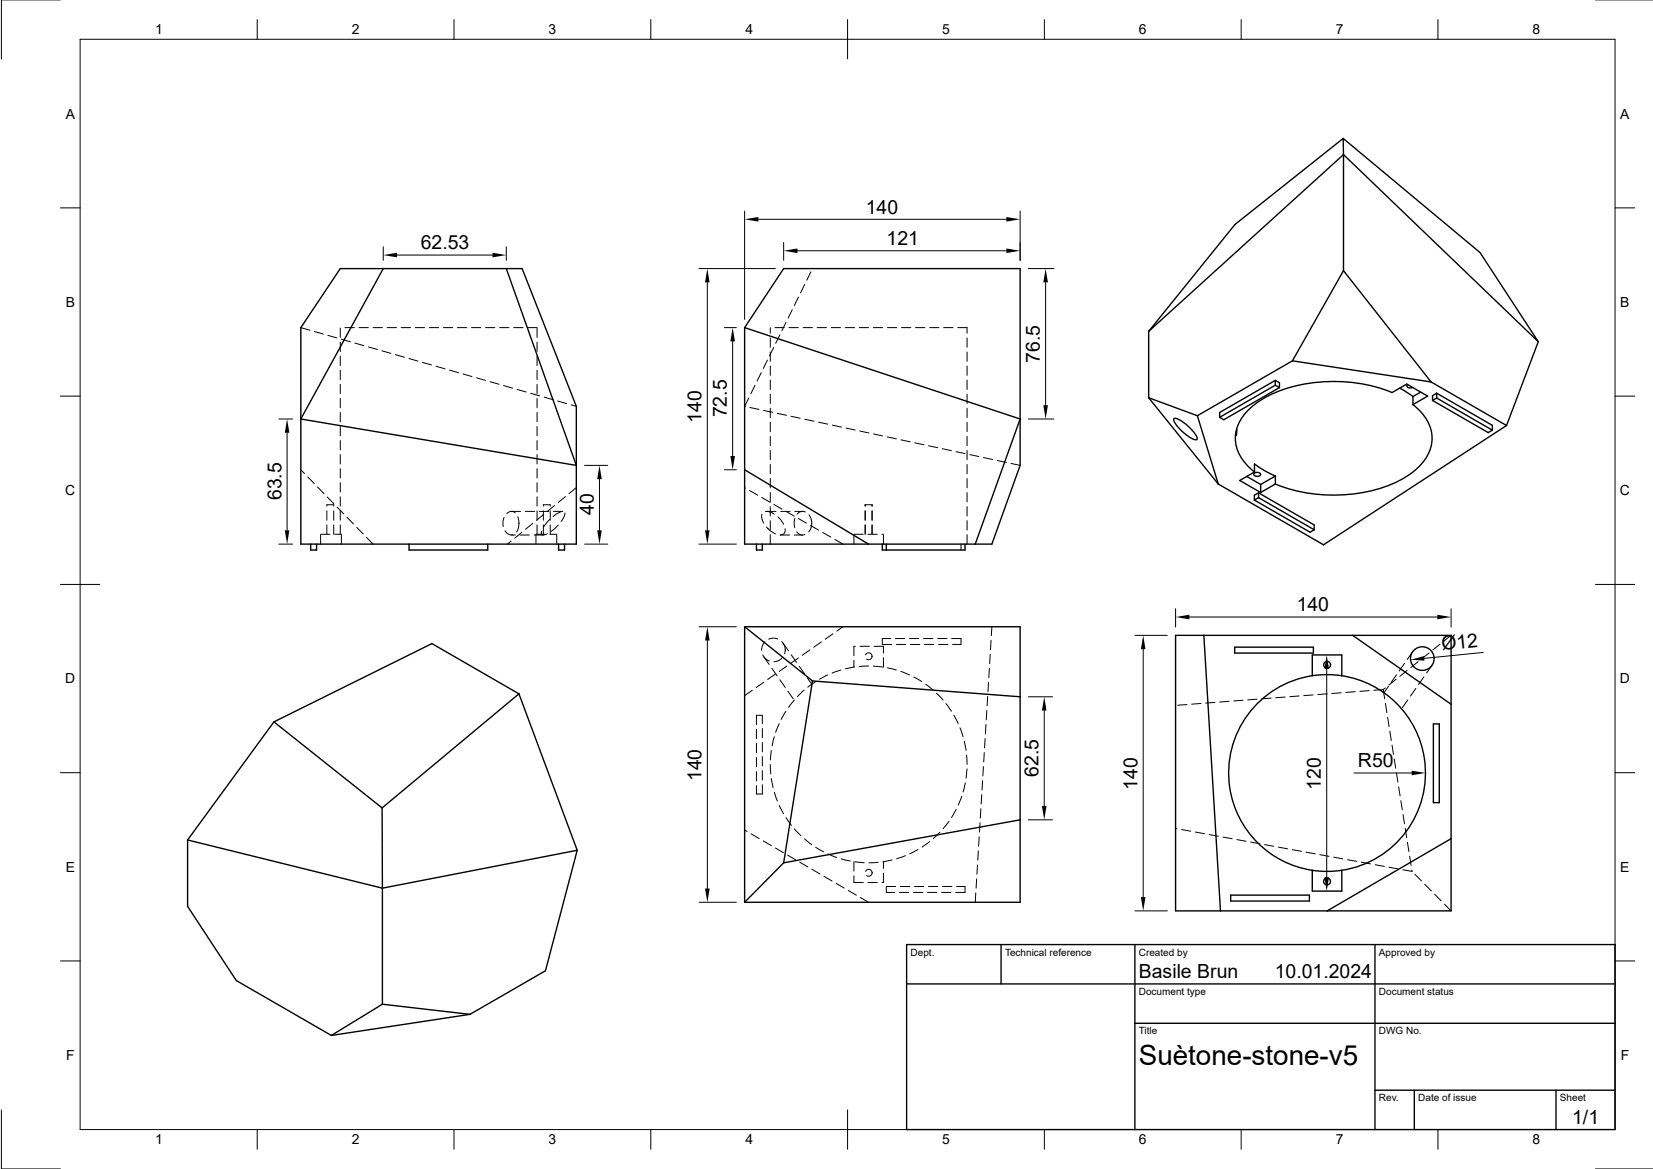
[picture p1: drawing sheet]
<svg xmlns="http://www.w3.org/2000/svg" width="420mm" height="297mm" viewBox="0 0 420 297" stroke-linecap="round" stroke-linejoin="round" font-family="sans-serif">
<!-- layer: BORDER -->
<g fill="none" stroke="#000" stroke-width=".25">
<path d="M20.4 10h390v277h-390zM65.4 5v5M115.4 5v5M165.4 5v5M215.4 5v10M265.4 5v5M315.4 5v5M365.4 5v5M15.4 52.8h5M410.4 52.8h5M15.4 100.6h5M410.4 100.6h5"/>
<path d="M15.4 148.5h10M405.4 148.5h10M15.4 196.3h5M410.4 196.3h5M15.4 244.1h5M410.4 244.1h5M65.4 287v5M115.4 287v5M165.4 287v5M215.4 282v10M265.4 287v5M315.4 287v5"/>
<path d="M365.4 287v5"/>
</g>
<!-- layer: Defpoints -->
<path d="M15.4 0h-15v15M405.4 0h14.6M.4 282v15h15M405.4 297h14.6" fill="none" stroke="#000" stroke-width=".25"/>
<!-- layer: TITLEBLOCK -->
<path d="M230.4 240h180v47h-180zM254.4 240v10M288.4 240v47M349.4 240v47M230.4 250h180M288.4 260h122M349.4 277h61M359.4 277v10M395.4 277v10" fill="none" stroke="#000" stroke-width=".35"/>
<!-- layer: FD_Dimensions -->
<g fill="none" stroke="#000" stroke-width=".25">
<path d="M189.2 53.6v27.5M192.7 55.7h63M259.2 53.6v12.5M97.4 62.7v3.4M100.9 64.8h24.2M128.6 62.7v3.4M177.6 68.2h19.4M179.7 71.7v63M199.1 61.6v4.5M202.6 63.7h53.1M261.3 68.2h6.5M265.7 71.7v31.3"/>
<path d="M184.1 83.2h3M186.2 86.7v29.2M70.8 106.5h3.5M72.9 110v24.7M148.5 118.2h5.9M184.1 119.4h3M261.3 106.5h6.5M70.8 138.2h3.5M148.5 138.2h5.9M152.3 121.7v13M177.6 138.2h9.5M177.6 159.2h9.5"/>
<path d="M298.7 154.7v4.6M302.2 156.8h63M368.7 154.7v4.6M179.7 162.7v63M261.3 177h6.1M288.4 161.4h8.2M290.5 164.9v63M337.1 169.9v53M376.9 165.8l-15 1.5M265.3 180.5v24.3M358.7 196.4h-14.7M261.3 208.3h6.1"/>
<path d="M177.6 229.2h9.5M288.4 231.4h8.2"/>
</g>
<g fill="#000">
<path d="M189.2 55.7l3.5-.6v1.2zM255.7 55.1l3.5 .6-3.5 .6zM97.4 64.8l3.5-.6v1.2zM125.1 64.2l3.5 .6-3.5 .6zM179.7 68.2l.6 3.5h-1.2zM199.1 63.7l3.5-.6v1.2zM255.7 63.1l3.5 .6-3.5 .6zM265.7 68.2l.6 3.5h-1.2zM186.2 83.2l.5 3.5h-1.1zM72.9 106.5l.6 3.5h-1.1zM185.6 115.9h1.1l-.5 3.5zM265.1 103h1.2l-.6 3.5z"/>
<path d="M72.4 134.7h1.1l-.6 3.5zM151.7 134.7h1.2l-.6 3.5zM152.3 118.2l.6 3.5h-1.2zM179.1 134.7h1.2l-.6 3.5zM298.7 156.8l3.5-.6v1.1zM365.2 156.2l3.5 .6-3.5 .5zM179.7 159.2l.6 3.5h-1.2zM290.5 161.4l.6 3.5h-1.2zM337.1 166.4l.6 3.5h-1.2zM358.4 167.6l3.4-.9 .1 1.2zM265.3 177l.6 3.5h-1.2zM358.7 195.8l3.5 .6-3.5 .6z"/>
<path d="M264.7 204.8h1.2l-.6 3.5zM179.1 225.7h1.2l-.6 3.5zM289.9 227.9h1.2l-.6 3.5zM336.5 222.9h1.2l-.6 3.5z"/>
</g>
<!-- layer: Hidden -->
<g fill="none" stroke="#000" stroke-width=".25" stroke-dasharray="2.4 1.2">
<path d="M76.4 83.2l70 20M136.5 83.2h-50M245.7 83.2h-50M189.2 103.2l17.2-35M259.2 118.2l-70-15M81.5 138.2v-2.5M81.5 135.7h5.2M83 135.7v-7.5M84.8 128.2h-1.8M84.8 135.7v-7.5M86.5 135.7v-52.5M86.7 138.2v-2.5"/>
<path d="M94.8 138.2l-18.4-18.8M128.7 130.6a1.74 1.74 0 0 1 1.9-.5 1.74 1.74 0 0 1 1.1 1.7 3.7 3.7 0 0 1-1.2 4 2.41 2.41 0 0 1-2.7-2.6v-.6a3.4 3.4 0 0 1 .9-2zM136.2 135.7v2.5M136.2 135.7h5.3M136.5 135.7v-52.5M138.1 135.7v-7.5M138.1 135.9h-8.1M139.6 132l1.4-1.1a2.73 2.73 0 0 1 2.4-.8 3.3 3.3 0 0 1-1.3 3l-2 1.9a2.73 2.73 0 0 1-2.4 .8 3.3 3.3 0 0 1 1.3-3.1zM139.8 128.2h-1.7M139.8 135.7v-7.5M141.5 138.2v-2.5M143 129.9h-13"/>
<path d="M146.4 123.9l-17.5 14.3M193.9 130.3a2.83 2.83 0 0 1 3.4 .7 4.8 4.8 0 0 1 2.1 4.2 1.54 1.54 0 0 1-2.3 .5 5.9 5.9 0 0 1-3.6-4.6zM194.8 129.9h9.1M195.7 138.2v-55M198.2 135.9h5.7M202.6 130.6a2.22 2.22 0 0 1 2.4-.3 2.22 2.22 0 0 1 1.2 2.1 2.81 2.81 0 0 1-2.6 3.5 3.4 3.4 0 0 1-1.5-4.6zM214.2 138.2l-25-14.3M217 138.2v-2.5M217 135.7h7.5M219.8 135.7v-7.5M219.8 128.2h.1M221.6 135.7v-7.5"/>
<path d="M221.6 128.2h-1.8M224.5 138.2v-2.5M244.2 138.2v1.5M245.7 138.2v-55M189.2 176.7l25-17.5M194.1 166.9l7.7 11M199 163.4l7.3 10.4M217 164.2v5.3M224.2 162.2v1.5M224.2 163.7h20M224.5 164.2h-7.5M224.5 169.5v-5.3"/>
<path d="M244.2 163.7v-1.5M244.2 162.2h-20M351.5 175.2l-52.8 4M351.5 175.2l7.3 46.2M358.9 165.6l-7.3 10.4M363.8 169l-7.7 11.1M368.7 161.4l-17.2 13.8M192.2 181.7v20M193.7 181.7h-1.5M192.2 201.7h1.5M193.7 201.7v-20M217 218.9v5.3"/>
<path d="M217 224.2h7.5M220.7 229.2l-31.5-18.3M224.5 224.2v-5.3M225.2 225.2h20M225.2 226.7v-1.5M245.2 226.7h-20M245.2 225.2v1.5M247.8 229.2l4.2-70M358.8 221.4l-60.1-10.9M368.7 231.4l-9.9-10"/>
<circle cx="196.5" cy="165.1" r="3"/>
<circle cx="220.7" cy="166.7" r=".88"/>
<circle cx="220.7" cy="194.2" r="25"/>
<circle cx="220.7" cy="221.7" r=".88"/>
</g>
<!-- layer: Visible -->
<g fill="none" stroke="#000" stroke-width=".35">
<path d="M341.3 35.2l.1 4.1M341.3 35.2l-27.5 21.8-21.9 27.2M341.3 35.2l34.7 29 14.9 22.6M341.4 39.3l49.5 47.5M341.4 39.3v29.5M341.4 39.3l-49.5 44.9M86.5 68.2h46.2l13.7 35v35h-70v-55zM97.4 68.2l-21 38.3 70 11.7-17.8-50M199.1 68.2h60.1v50l-7.2 20h-62.8v-55zM341.4 68.8l-13 22.9M341.4 68.8l22.2 28.2M189.2 83.2l70 23.3-11.4 31.7"/>
<path d="M291.9 84.2v16.9M324 97.9l1.1 .6M324 96.6v1.3M324 96.6l1.1 .7v1.2M324 97.9l-14.1 8.1M324 96.6l-14.1 8.2v1.2M325.1 98.5l-14.2 8.1-1-.6M328.4 91.7l-24.2 13.9M328.4 91.7l35.2 5.3M355.6 98.6l3.4 2.2M357.7 97.7l-.2 .4 .3 .3 .5 .2 .6-.2M361 99.6l-2 1.2"/>
<path d="M363.6 97l19.2 11.1M365 99.9l14.2 8.2v1.2M365 99.9l-1 .6v1.2M365 99.9v1.2M390.9 86.8l-8.1 21.3M189.2 119.4l31.5 18.8M291.9 101.1l17.6 21.9M291.9 101.1l12.3 4.5M298.3 106.4a3.6 3.6 0 0 1 2.9 1.3l2.3 2.4a1.67 1.67 0 0 1 .6 1.5 3.6 3.6 0 0 1-2.9-1.3l-2.3-2.4a1.67 1.67 0 0 1-.6-1.5zM304.2 105.6l5.3 17.4M314.2 109l-.2 1.7-.1-.3M318.7 119.9v-2a23.5 23.5 0 0 0 5.3 3"/>
<path d="M318.7 119.9l-3.7 2.2 5.3 3M359 102.8l3.7-2.2-5.3-3-3.7 2.1a39.8 39.8 0 0 0-32.1 1.2 13.9 13.9 0 0 0-7.5 8.7 9.8 9.8 0 0 0 3.4 9.3l1.2 1M359 102.8a10.5 10.5 0 0 1 4.7 10.4 13.9 13.9 0 0 1-7.5 8.6 39.7 39.7 0 0 1-32.2 1.2M359 100.8v2M364 101.7l14.1 8.2 1.1-.6M365 101.1l14.2 8.2M365 101.1l-1 .6M382.8 108.1l-46.5 30.3-26.8-15.4M78.9 138.2v1.5h1.5v-1.5M103.9 138.2v1.5h20v-1.5M141.9 138.2v1.5h1.5v-1.5M192.2 138.2v1.5h1.5v-1.5"/>
<path d="M224.2 138.2v1.5h21v-1.5M225.2 138.2v1.5M316.8 121l3.5 2.1M318.6 120.3l.5-.2h.7l.5 .4a1.01 1.01 0 0 1-1.7 0zM318.7 127l14.2 8.2 1-.6M319.8 125.2l14.1 8.2v1.2M319.8 126.4l-1.1 .6M319.8 125.2v1.2M319.8 126.4l14.1 8.2M319.8 125.2l-1.1 .6v1.2M320.3 123.1v2M324 123l-3.7 2.1"/>
<path d="M324 120.9v2.1M324 120.9l-3.7 2.2M189.2 159.2v70M189.2 159.2l17.2 13.8M189.2 159.2h70v70h-70M131.9 176.3l-22.2-12.8-40.1 19.9M131.9 176.3l14.8 39.7M131.9 176.3l-34.8 29M206.4 173l52.8 4M206.4 173l-7.3 46.2M298.7 161.4h70v70h-70zM305.9 161.4l4.2 70"/>
<path d="M313.7 164.4h20v1.5h-20zM333.4 171.7a25 25 0 0 1 7.5 0M333.4 171.7a25 25 0 0 0-21.2 24.7 25 25 0 0 0 21.2 24.7M340.9 171.7a25 25 0 0 1 21.3 24.7 25 25 0 0 1-21.3 24.7M340.9 171.7v-5.3h-7.5v5.3M343.7 161.4l25 17.5M69.6 183.4l-21.9 30M69.6 183.4l27.5 21.9M364.2 183.9h1.5v20h-1.5zM47.7 213.4l49.5 12.3M47.7 213.4v16.9l12.3 18.8 24.2 14M97.1 205.3l.1 20.4"/>
<path d="M146.7 216l-8.1 30.6-19.2 11.1M146.7 216l-49.5 9.7M199.1 219.2l-9.9 10M259.2 208.3l-60.1 10.9M368.7 213.1l-31.5 18.3M97.2 225.7v29.4M312.7 227.4h20v1.5h-20zM333.4 221.1a25 25 0 0 0 7.5 0M340.9 221.1v5.3h-7.5v-5.3M97.2 255.1l-13 8M97.2 255.1l22.2 2.6M119.4 257.7l-35.2 5.4"/>
<circle cx="337.2" cy="168.9" r=".88"/>
<circle cx="361.4" cy="167.3" r="3"/>
<circle cx="337.2" cy="223.9" r=".88"/>
</g>
<text font-size="7.1" x="289.4" y="270.5">Suètone-stone-v5</text>
<g font-size="4.9">
<text x="220" y="54.3">140</text>
<text x="106.9" y="63.3">62.53</text>
<text x="225.3" y="62.3">121</text>
<text x="264.2" y="92.1" transform="rotate(-90 264.2 92.1)">76.5</text>
<text x="178.3" y="107.5" transform="rotate(-90 178.3 107.5)">140</text>
<text x="184.7" y="106.1" transform="rotate(-90 184.7 106.1)">72.5</text>
<text x="71.5" y="127.1" transform="rotate(-90 71.5 127.1)">63.5</text>
<text x="150.9" y="130.9" transform="rotate(-90 150.9 130.9)">40</text>
<text x="329.5" y="155.3">140</text>
<text x="366.4" y="165.3" transform="rotate(-6 366.4 165.3)">Ø12</text>
<text x="263.9" y="197.4" transform="rotate(-90 263.9 197.4)">62.5</text>
<text x="345" y="194.9">R50</text>
<text x="178.3" y="198.5" transform="rotate(-90 178.3 198.5)">140</text>
<text x="289" y="200.6" transform="rotate(-90 289 200.6)">140</text>
<text x="335.6" y="200.6" transform="rotate(-90 335.6 200.6)">120</text>
<text x="289.4" y="248.5">Basile Brun</text>
<text x="323.9" y="248.5">10.01.2024</text>
<text x="399.5" y="285.6">1/1</text>
</g>
<g font-size="3.5">
<text x="39.4" y="8.7">1</text>
<text x="89.4" y="8.7">2</text>
<text x="139.4" y="8.7">3</text>
<text x="189.4" y="8.7">4</text>
<text x="239.4" y="8.7">5</text>
<text x="289.4" y="8.7">6</text>
<text x="339.4" y="8.7">7</text>
<text x="389.4" y="8.7">8</text>
<text x="16.7" y="30.1">A</text>
<text x="411.7" y="30.1">A</text>
<text x="16.7" y="78">B</text>
<text x="411.7" y="78">B</text>
<text x="16.6" y="125.8">C</text>
<text x="411.6" y="125.8">C</text>
<text x="16.6" y="173.6">D</text>
<text x="411.6" y="173.6">D</text>
<text x="16.7" y="221.5">E</text>
<text x="411.7" y="221.5">E</text>
<text x="16.8" y="269.3">F</text>
<text x="411.8" y="269.3">F</text>
<text x="39.4" y="290.7">1</text>
<text x="89.4" y="290.7">2</text>
<text x="139.4" y="290.7">3</text>
<text x="189.4" y="290.7">4</text>
<text x="239.4" y="290.7">5</text>
<text x="289.4" y="290.7">6</text>
<text x="339.4" y="290.7">7</text>
<text x="389.4" y="290.7">8</text>
</g>
<g font-size="2.5">
<text x="231.4" y="242.8">Dept.</text>
<text x="255.4" y="242.8">Technical reference</text>
<text x="289.4" y="242.8">Created by</text>
<text x="350.4" y="242.8">Approved by</text>
<text x="289.4" y="252.8">Document type</text>
<text x="350.4" y="252.8">Document status</text>
<text x="289.4" y="262.8">Title</text>
<text x="350.4" y="262.8">DWG No.</text>
<text x="350.4" y="279.8">Rev.</text>
<text x="360.4" y="279.8">Date of issue</text>
<text x="396.4" y="279.8">Sheet</text>
</g>
</svg>
